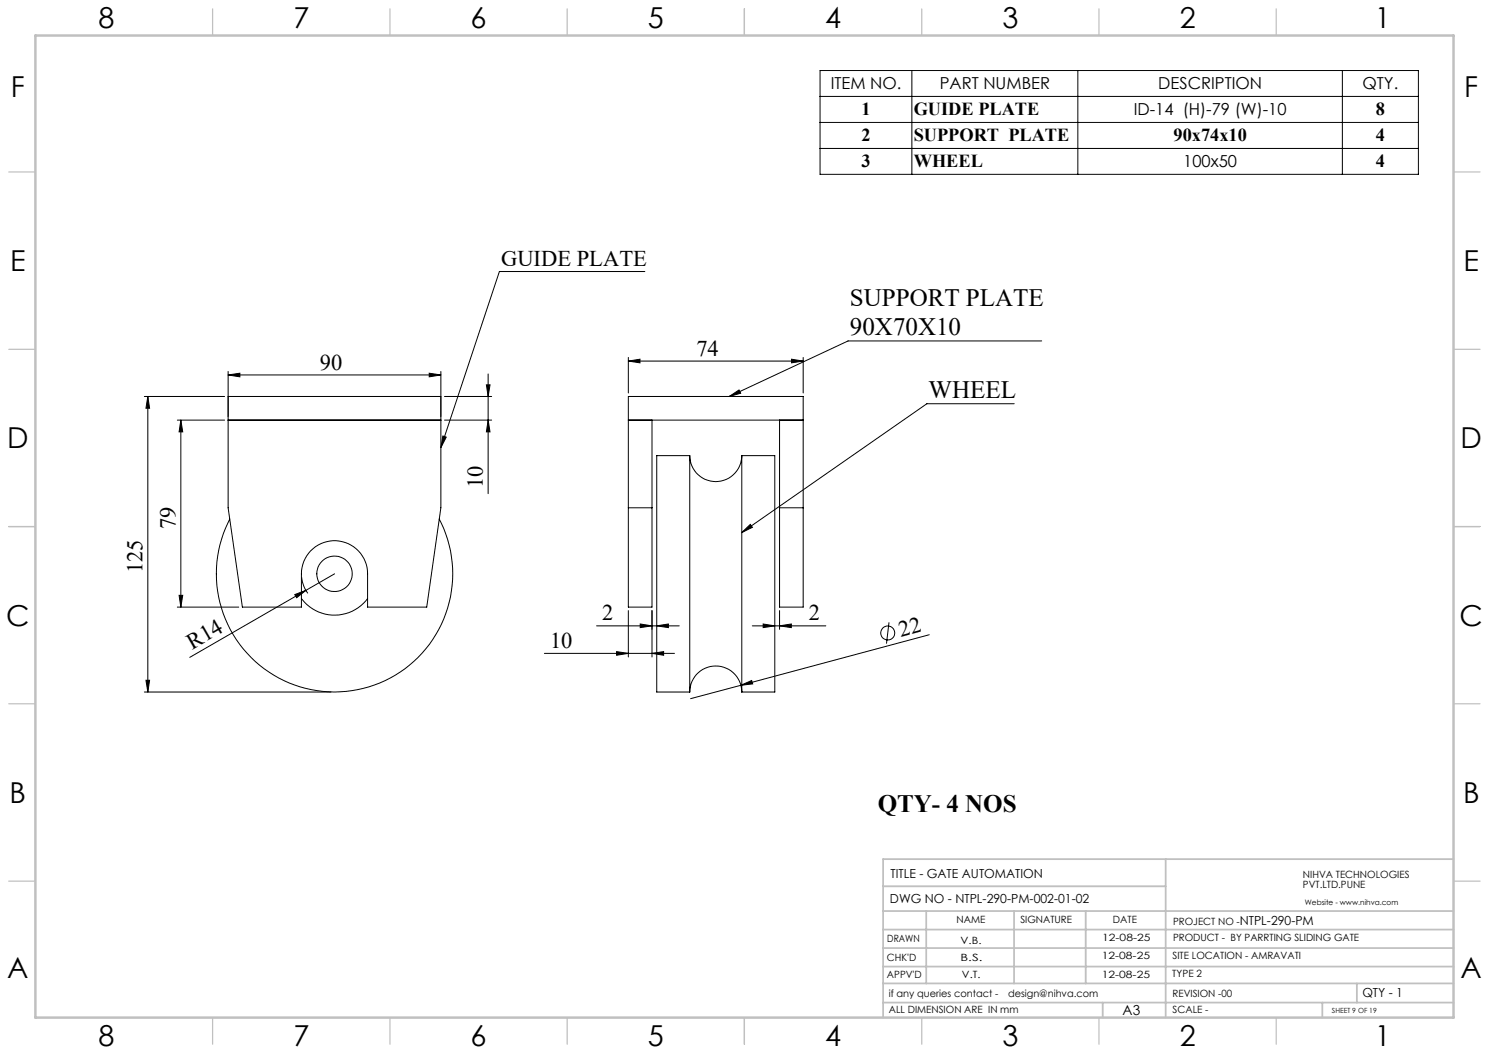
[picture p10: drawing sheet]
<svg xmlns="http://www.w3.org/2000/svg" width="420mm" height="297mm" viewBox="0 0 420 297" stroke-linecap="round" stroke-linejoin="round" font-family="sans-serif">
<g fill="none" stroke="#000" stroke-width=".28">
<path d="M231.3 19.9h168.8v29.3h-168.8zM257.2 19.9v29.3M304 19.9v29.3M378.6 19.9v29.3M231.3 27.2h168.8M231.3 34.5h168.8M231.3 41.9h168.8M181.9 76.6h-41l-16.5 49.7M293.8 96.2h-54.6l-33.5 15.6M40.7 111.8h22.7M41.7 111.8v83.4M41.7 111.8l.5 3.3h-1z"/>
<path d="M50 118.5h13.4M51 118.5v52.7M51 118.5l.5 3.3h-1zM64.3 104.8v38.4l4.1 28h16.6v-9.3a9.3 9.3 0 0 1 9.4-9.4 9.3 9.3 0 0 1 9.3 9.4v9.3h16.7l4-28v-38.4M64.3 105.8l3.4-.5v1zM64.3 105.8h60.1M64.3 118.5h60.1M64.3 111.8h60.1M121.1 105.3l3.3 .5-3.3 .5zM125.4 118.5h13.3M125.4 111.8h13.3M137.2 108.5h1l-.5 3.3z"/>
<path d="M137.7 118.5l.5 3.3h-1zM137.7 105.5v33.7M177.2 100.8v10M177.2 101.8h49.4M177.2 101.8l3.3-.5v1zM177.2 118.5h49.4M183.9 118.5v52.7h-6.7v-59.4h49.4v59.4h-6.7v-52.7M205.7 111.8l2.8-1.8 .4 .9zM223.3 101.3l3.3 .5-3.3 .5zM226.6 100.8v10M286.1 113.9h-24.7l-52.2 36.3M124.9 123l1 .3-1.5 3z"/>
<path d="M194.6 128.5a7.3 7.3 0 0 0 7.3 7.4 7.3 7.3 0 0 0 7.3-7.4M194.6 128.5v66.7M194.6 128.5h-9.4v66.7h9.4M209.2 128.5v66.7M209.2 128.5h9.3v66.7h-9.3M64.8 146.4a33.3 33.3 0 0 0 29.6 48.8 33.3 33.3 0 0 0 29.5-48.8M177.2 143.2h6.7M209.2 150.2l2.4-2.3 .6 .8zM219.9 143.2h6.7M50 171.2h17.3M50.5 167.9h1l-.5 3.3zM83.1 167.7l3.2-1.2-2.6 2.1z"/>
<path d="M85 168.8a11.6 11.6 0 0 0 18.7 0M85.1 162.8l.6 2.6 1.1 2M94.4 161.9l-40.9 23.5M168.3 176.5h23.3M177.2 172.2v13.1M180.6 176l3.3 .5-3.3 .5zM183.9 172.2v13.1M185.2 176.5l3.3-.5v1zM212.2 176.5h20.7M215.3 176l3.2 .5-3.2 .5zM219.9 172.2v5.3M219.9 176.5l3.3-.5v1z"/>
<path d="M250.8 175.5l-.8 6M262.1 179l-67.3 18.1M40.7 195.2h52.6M41.2 191.9h1l-.5 3.3zM153.6 184.3h36.7M173.9 183.8l3.3 .5-3.3 .5zM183.9 184.3l3.3-.5v1zM194.6 195.2a7.3 7.3 0 0 1 7.3-7.3 7.3 7.3 0 0 1 7.3 7.3M209 193.3l3-1.4 .3 1z"/>
<circle cx="94.4" cy="161.8" r="5"/>
<circle cx="250.4" cy="178.5" r="1.97"/>
</g>
<g fill="none" stroke="#c0c0c0" stroke-width=".35">
<path d="M60 2.5v7.5M110 2.5v7.5M160 2.5v7.5M210 2.5v7.5M260 2.5v7.5M310 2.5v7.5M360 2.5v7.5M2.5 48.5h7.5M410 48.5h7.5M2.5 98.5h7.5M410 98.5h7.5M2.5 148.5h7.5"/>
<path d="M410 148.5h7.5M2.5 198.5h7.5M410 198.5h7.5M2.5 248.5h7.5M410 248.5h7.5M60 287v7.5M110 287v7.5M160 287v7.5M210 287v7.5M260 287v7.5M310 287v7.5M360 287v7.5"/>
</g>
<g fill="none" stroke="#c0c0c0" stroke-width=".5">
<path d="M249.1 257h160.9M249.1 250h79.7M261.3 257v20.4M286 257v20.4M306.2 257v20.4M328.8 242.3v44.7M410 242.3h-160.9v44.7M249.1 272.6h160.9M249.1 267.4h160.9M249.1 262.2h160.9M249.1 277.4h160.9M382.7 277.4v5.4"/>
<path d="M249.1 282.8h160.9M311 282.8v4.2M373 282.8v4.2"/>
</g>
<path d="M10 10h400v277h-400z" fill="none" stroke="#c0c0c0" stroke-width=".7"/>
<g fill="#000">
<path d="M83.1 167.7l3.2-1.2-2.6 2.1zM209 193.3l3-1.4 .3 1z"/>
<path d="M51 118.5l.5 3.3h-1zM50.5 167.9h1l-.5 3.3zM137.2 108.5h1l-.5 3.3zM137.7 118.5l.5 3.3h-1zM41.7 111.8l.5 3.3h-1zM41.2 191.9h1l-.5 3.3z"/>
<path d="M64.3 105.8l3.4-.5v1zM121.1 105.3l3.3 .5-3.3 .5z"/>
<path d="M124.9 123l1 .3-1.5 3zM177.2 101.8l3.3-.5v1zM223.3 101.3l3.3 .5-3.3 .5zM180.6 176l3.3 .5-3.3 .5zM185.2 176.5l3.3-.5v1zM215.3 176l3.2 .5-3.2 .5zM219.9 176.5l3.3-.5v1z"/>
<path d="M209.2 150.2l2.4-2.3 .6 .8zM205.7 111.8l2.8-1.8 .4 .9z"/>
<path d="M173.9 183.8l3.3 .5-3.3 .5zM183.9 184.3l3.3-.5v1z"/>
</g>
<g font-size="8.1">
<text x="27.8" y="8">8</text>
<text x="82.8" y="8">7</text>
<text x="132.8" y="8">6</text>
<text x="182.8" y="8">5</text>
<text x="232.8" y="8">4</text>
<text x="282.8" y="8">3</text>
<text x="332.8" y="8">2</text>
<text x="387.8" y="8">1</text>
<text x="3" y="27.2">F</text>
<text x="413" y="27.2">F</text>
<text x="2.8" y="76.5">E</text>
<text x="412.8" y="76.5">E</text>
<text x="2" y="126.5">D</text>
<text x="412" y="126.5">D</text>
<text x="1.7" y="176.5">C</text>
<text x="411.7" y="176.5">C</text>
<text x="2.7" y="226.5">B</text>
<text x="412.7" y="226.5">B</text>
<text x="2" y="275.7">A</text>
<text x="412" y="275.7">A</text>
<text x="27.8" y="295">8</text>
<text x="82.8" y="295">7</text>
<text x="132.8" y="295">6</text>
<text x="182.8" y="295">5</text>
<text x="232.8" y="295">4</text>
<text x="282.8" y="295">3</text>
<text x="332.8" y="295">2</text>
<text x="387.8" y="295">1</text>
</g>
<g font-size="7.1">
<text x="239.7" y="86.4">SUPPORT PLATE</text>
<text x="239.7" y="94.5">90X70X10</text>
<text x="261.9" y="112.2">WHEEL</text>
<text x="247.6" y="228.9">QTY- 4 NOS</text>
</g>
<g font-size="6.4">
<text x="254.1" y="179.6" transform="rotate(-15 254.1 179.6)">22</text>
<text x="54.2" y="183.3" transform="rotate(-30 54.2 183.3)">R14</text>
</g>
<g font-size="6.3">
<text x="141.4" y="75">GUIDE PLATE</text>
<text x="196.4" y="100.3">74</text>
<text x="90.2" y="104.2">90</text>
<text x="136.2" y="137.6" transform="rotate(-90 136.2 137.6)">10</text>
<text x="49.5" y="149.2" transform="rotate(-90 49.5 149.2)">79</text>
<text x="40.2" y="161.8" transform="rotate(-90 40.2 161.8)">125</text>
<text x="169.9" y="175">2</text>
<text x="228.2" y="175">2</text>
<text x="155.2" y="182.8">10</text>
</g>
<g font-size="5.2">
<text x="243" y="32.4">1</text>
<text x="257.7" y="32.4">GUIDE PLATE</text>
<text x="388.1" y="32.4">8</text>
<text x="243" y="39.7">2</text>
<text x="257.7" y="39.7">SUPPORT PLATE</text>
<text x="331" y="39.7">90x74x10</text>
<text x="388.1" y="39.7">4</text>
<text x="243" y="47.1">3</text>
<text x="257.7" y="47.1">WHEEL</text>
<text x="388.1" y="47.1">4</text>
</g>
<g font-size="4.7">
<text x="234.3" y="25.2">ITEM NO.</text>
<text x="265.1" y="25.2">PART NUMBER</text>
<text x="326.7" y="25.2">DESCRIPTION</text>
<text x="384.3" y="25.2">QTY.</text>
<text x="319.8" y="32.5">ID-14 (H)-79 (W)-10</text>
<text x="333.8" y="47.2">100x50</text>
</g>
<text font-size="3.9" x="316.7" y="286.4">A3</text>
<g font-size="3.5">
<text x="251.2" y="247.7">TITLE - GATE AUTOMATION</text>
<text x="251" y="254.8">DWG NO - NTPL-290-PM-002-01-02</text>
<text x="349.7" y="261">NTPL-290-PM</text>
<text x="384.3" y="281.1">QTY - 1</text>
</g>
<g font-size="2.8">
<text x="367.5" y="247.7">NIHVA TECHNOLOGIES</text>
<text x="367.5" y="250.5">PVT.LTD.PUNE</text>
<text x="269.8" y="260.4">NAME</text>
<text x="287.8" y="260.4">SIGNATURE</text>
<text x="313.9" y="260.5">DATE</text>
<text x="330.9" y="261">PROJECT NO -</text>
<text x="250.3" y="265.7">DRAWN</text>
<text x="270.9" y="266.1">V.B.</text>
<text x="310.9" y="265.5">12-08-25</text>
<text x="330.9" y="265.5">PRODUCT - BY PARRTING SLIDING GATE</text>
<text x="250.2" y="271.1">CHK'D</text>
<text x="250.2" y="275.8">APPV'D</text>
<text x="270.9" y="271.1">B.S.</text>
<text x="271.3" y="275.8">V.T.</text>
<text x="310.8" y="270.6">12-08-25</text>
<text x="310.8" y="275.8">12-08-25</text>
<text x="330.7" y="275.7">TYPE 2</text>
<text x="330.7" y="270.6">SITE LOCATION - AMRAVATI</text>
<text x="250.7" y="281.1">if any queries contact -</text>
<text x="284.3" y="281.1">design@nihva.com</text>
<text x="330.7" y="281.1">REVISION -00</text>
<text x="250.7" y="285.6">ALL DIMENSION ARE IN mm</text>
<text x="330.7" y="285.6">SCALE -</text>
</g>
<text font-size="2.1" x="368.1" y="255.1">Website - www.nihva.com</text>
<text font-size="2" x="375.7" y="285.6">SHEET 9 OF 19</text>
</svg>
